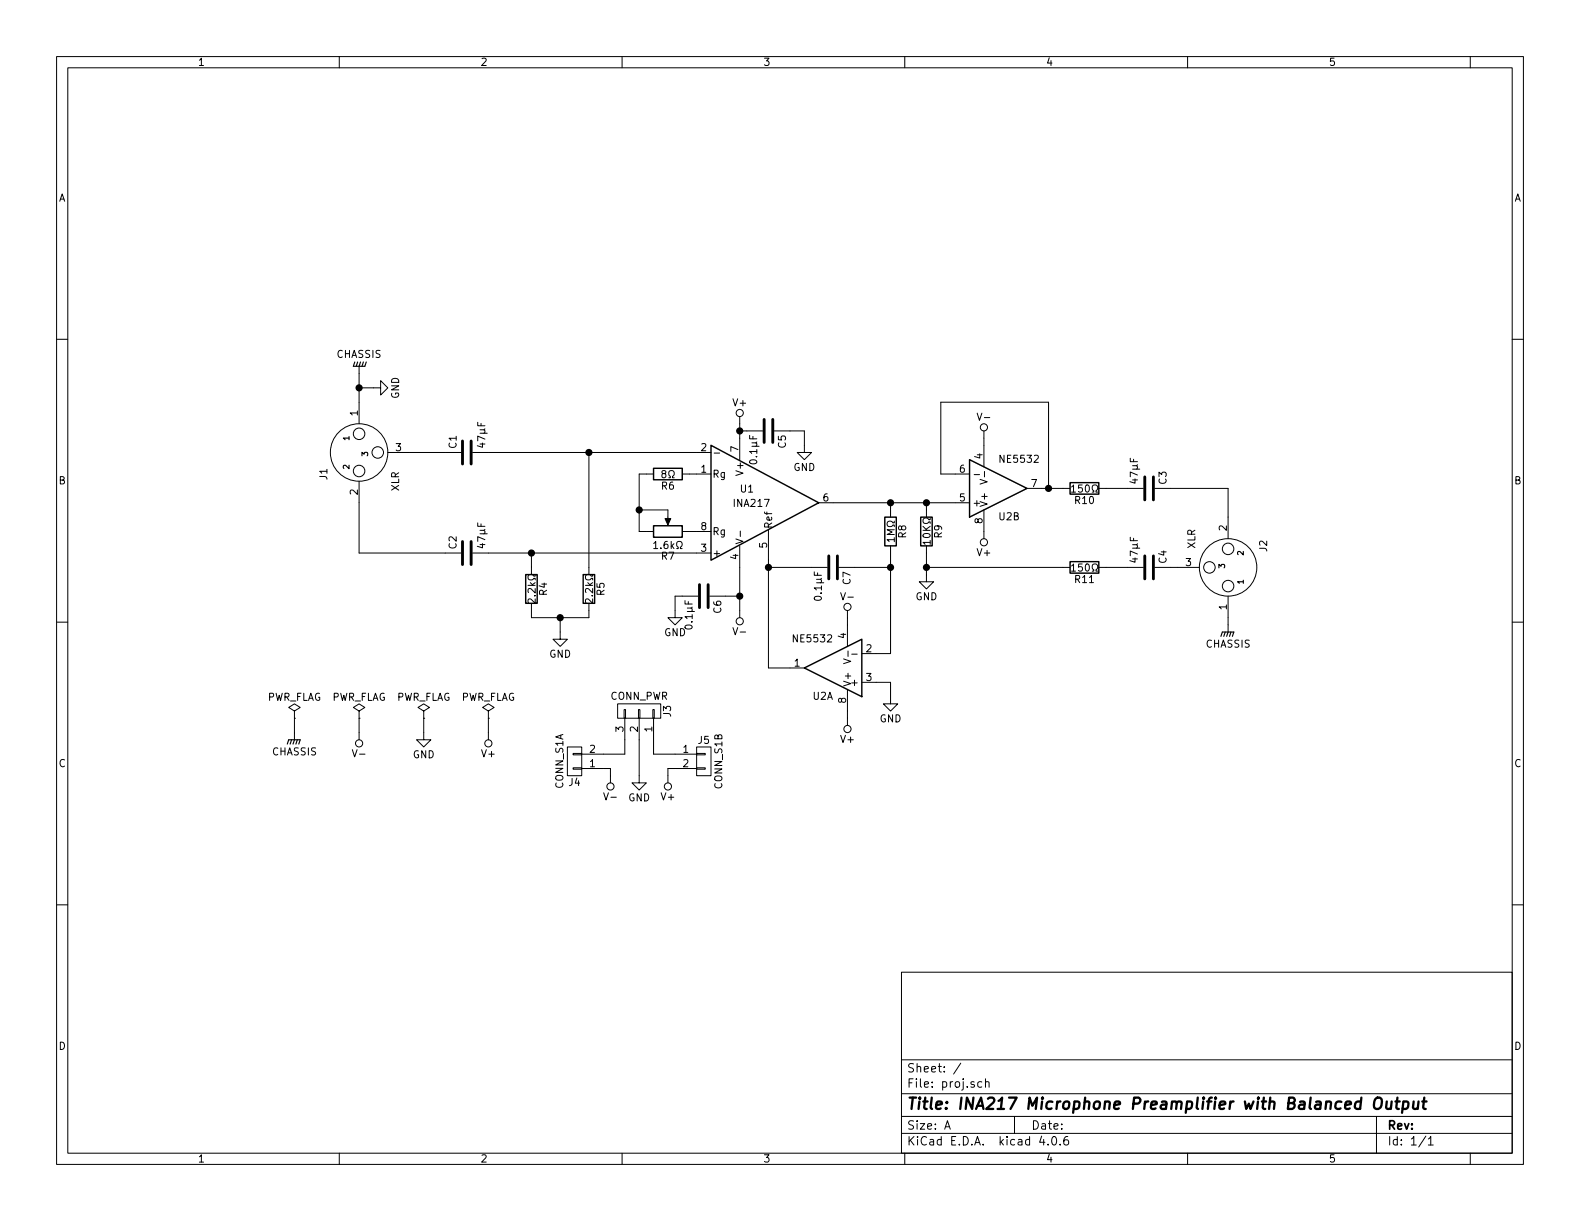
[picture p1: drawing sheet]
EESchema Schematic File Version 2
LIBS:power
LIBS:device
LIBS:transistors
LIBS:conn
LIBS:linear
LIBS:regul
LIBS:74xx
LIBS:cmos4000
LIBS:adc-dac
LIBS:memory
LIBS:xilinx
LIBS:microcontrollers
LIBS:dsp
LIBS:microchip
LIBS:analog_switches
LIBS:motorola
LIBS:texas
LIBS:intel
LIBS:audio
LIBS:interface
LIBS:digital-audio
LIBS:philips
LIBS:display
LIBS:cypress
LIBS:siliconi
LIBS:opto
LIBS:atmel
LIBS:contrib
LIBS:valves
LIBS:ina217
LIBS:v-
LIBS:v+
LIBS:chassis
LIBS:proj-cache
EELAYER 25 0
EELAYER END
$Descr A 11000 8500
encoding utf-8
Sheet 1 1
Title "INA217 Microphone Preamplifier with Balanced Output"
Date ""
Rev ""
Comp ""
Comment1 ""
Comment2 ""
Comment3 ""
Comment4 ""
$EndDescr
$Comp
L XLR3 J1
U 1 1
P 2500 3150
F 0 "J1" H 2650 3400 50  0000 C CNN
F 1 "XLR" H 2700 2900 50  0000 C CNN
F 2 "Pin_Headers:Pin_Header_Straight_1x03_Pitch2.54mm" H 2500 3150 50  0001 C CNN
F 3 "" H 2500 3150 50  0001 C CNN
	1    2500 3150
	0    -1   1    0   
$EndComp
$Comp
L POT R7
U 1 1
P 4650 3700
F 0 "R7" V 4475 3700 50  0000 C CNN
F 1 "1.6kΩ" V 4550 3700 50  0000 C CNN
F 2 "Pin_Headers:Pin_Header_Straight_1x03_Pitch2.54mm" H 4650 3700 50  0001 C CNN
F 3 "" H 4650 3700 50  0001 C CNN
	1    4650 3700
	0    -1   -1   0   
$EndComp
$Comp
L R R6
U 1 1
P 4650 3300
F 0 "R6" V 4730 3300 50  0000 C CNN
F 1 "8Ω" V 4650 3300 50  0000 C CNN
F 2 "Resistors_THT:R_Axial_DIN0207_L6.3mm_D2.5mm_P10.16mm_Horizontal" V 4580 3300 50  0001 C CNN
F 3 "" H 4650 3300 50  0001 C CNN
	1    4650 3300
	0    1    1    0   
$EndComp
$Comp
L R R5
U 1 1
P 4100 4100
F 0 "R5" V 4180 4100 50  0000 C CNN
F 1 "2.2kΩ" V 4100 4100 50  0000 C CNN
F 2 "Resistors_THT:R_Axial_DIN0207_L6.3mm_D2.5mm_P10.16mm_Horizontal" V 4030 4100 50  0001 C CNN
F 3 "" H 4100 4100 50  0001 C CNN
	1    4100 4100
	1    0    0    -1  
$EndComp
$Comp
L R R4
U 1 1
P 3700 4100
F 0 "R4" V 3780 4100 50  0000 C CNN
F 1 "2.2kΩ" V 3700 4100 50  0000 C CNN
F 2 "Resistors_THT:R_Axial_DIN0207_L6.3mm_D2.5mm_P10.16mm_Horizontal" V 3630 4100 50  0001 C CNN
F 3 "" H 3700 4100 50  0001 C CNN
	1    3700 4100
	1    0    0    -1  
$EndComp
$Comp
L GND #PWR01
U 1 1
P 3900 4400
F 0 "#PWR01" H 3900 4150 50  0001 C CNN
F 1 "GND" H 3900 4250 50  0000 C CNN
F 2 "" H 3900 4400 50  0001 C CNN
F 3 "" H 3900 4400 50  0001 C CNN
	1    3900 4400
	1    0    0    -1  
$EndComp
$Comp
L XLR3 J2
U 1 1
P 8550 3950
F 0 "J2" H 8700 4200 50  0000 C CNN
F 1 "XLR" H 8750 3700 50  0000 C CNN
F 2 "Pin_Headers:Pin_Header_Straight_1x03_Pitch2.54mm" H 8550 3950 50  0001 C CNN
F 3 "" H 8550 3950 50  0001 C CNN
	1    8550 3950
	0    1    -1   0   
$EndComp
$Comp
L GND #PWR02
U 1 1
P 5600 3100
F 0 "#PWR02" H 5600 2850 50  0001 C CNN
F 1 "GND" H 5600 2950 50  0000 C CNN
F 2 "" H 5600 3100 50  0001 C CNN
F 3 "" H 5600 3100 50  0001 C CNN
	1    5600 3100
	1    0    0    -1  
$EndComp
$Comp
L C C5
U 1 1
P 5350 3000
F 0 "C5" H 5375 3100 50  0000 L CNN
F 1 "0.1μF" H 5375 2900 50  0000 L CNN
F 2 "Capacitors_THT:C_Rect_L10.3mm_W5.7mm_P7.50mm_MKS4" H 5388 2850 50  0001 C CNN
F 3 "" H 5350 3000 50  0001 C CNN
	1    5350 3000
	0    1    1    0   
$EndComp
$Comp
L C C6
U 1 1
P 4900 4150
F 0 "C6" H 4925 4250 50  0000 L CNN
F 1 "0.1μF" H 4925 4050 50  0000 L CNN
F 2 "Capacitors_THT:C_Rect_L10.3mm_W5.7mm_P7.50mm_MKS4" H 4938 4000 50  0001 C CNN
F 3 "" H 4900 4150 50  0001 C CNN
	1    4900 4150
	0    1    1    0   
$EndComp
$Comp
L INA217 U1
U 1 1
P 5150 3500
F 0 "U1" H 5150 3600 50  0000 L CNN
F 1 "INA217" H 5100 3500 50  0000 L CNN
F 2 "Housings_DIP:DIP-8_W7.62mm" H 5250 3500 50  0001 C CNN
F 3 "" H 5250 3500 50  0001 C CNN
	1    5150 3500
	1    0    0    -1  
$EndComp
$Comp
L R R8
U 1 1
P 6200 3700
F 0 "R8" V 6280 3700 50  0000 C CNN
F 1 "1MΩ" V 6200 3700 50  0000 C CNN
F 2 "Resistors_THT:R_Axial_DIN0207_L6.3mm_D2.5mm_P10.16mm_Horizontal" V 6130 3700 50  0001 C CNN
F 3 "" H 6200 3700 50  0001 C CNN
	1    6200 3700
	1    0    0    -1  
$EndComp
$Comp
L C C7
U 1 1
P 5800 3950
F 0 "C7" H 5825 4050 50  0000 L CNN
F 1 "0.1μF" H 5825 3850 50  0000 L CNN
F 2 "Capacitors_THT:C_Rect_L10.3mm_W5.7mm_P7.50mm_MKS4" H 5838 3800 50  0001 C CNN
F 3 "" H 5800 3950 50  0001 C CNN
	1    5800 3950
	0    1    1    0   
$EndComp
$Comp
L NE5532 U2
U 1 1
P 5800 4650
F 0 "U2" H 5800 4850 50  0000 L CNN
F 1 "NE5532" H 5800 4450 50  0000 L CNN
F 2 "Housings_DIP:DIP-8_W7.62mm" H 5800 4650 50  0001 C CNN
F 3 "" H 5800 4650 50  0001 C CNN
	1    5800 4650
	-1   0    0    1   
$EndComp
$Comp
L NE5532 U2
U 2 1
P 6950 3400
F 0 "U2" H 6950 3600 50  0000 L CNN
F 1 "NE5532" H 6950 3200 50  0000 L CNN
F 2 "Housings_DIP:DIP-8_W7.62mm" H 6950 3400 50  0001 C CNN
F 3 "" H 6950 3400 50  0001 C CNN
	2    6950 3400
	1    0    0    1   
$EndComp
$Comp
L R R9
U 1 1
P 6450 3700
F 0 "R9" V 6530 3700 50  0000 C CNN
F 1 "10KΩ" V 6450 3700 50  0000 C CNN
F 2 "Resistors_THT:R_Axial_DIN0207_L6.3mm_D2.5mm_P10.16mm_Horizontal" V 6380 3700 50  0001 C CNN
F 3 "" H 6450 3700 50  0001 C CNN
	1    6450 3700
	1    0    0    -1  
$EndComp
$Comp
L GND #PWR03
U 1 1
P 6450 4000
F 0 "#PWR03" H 6450 3750 50  0001 C CNN
F 1 "GND" H 6450 3850 50  0000 C CNN
F 2 "" H 6450 4000 50  0001 C CNN
F 3 "" H 6450 4000 50  0001 C CNN
	1    6450 4000
	1    0    0    -1  
$EndComp
$Comp
L R R10
U 1 1
P 7550 3400
F 0 "R10" V 7630 3400 50  0000 C CNN
F 1 "150Ω" V 7550 3400 50  0000 C CNN
F 2 "Resistors_THT:R_Axial_DIN0207_L6.3mm_D2.5mm_P10.16mm_Horizontal" V 7480 3400 50  0001 C CNN
F 3 "" H 7550 3400 50  0001 C CNN
	1    7550 3400
	0    1    1    0   
$EndComp
$Comp
L R R11
U 1 1
P 7550 3950
F 0 "R11" V 7630 3950 50  0000 C CNN
F 1 "150Ω" V 7550 3950 50  0000 C CNN
F 2 "Resistors_THT:R_Axial_DIN0207_L6.3mm_D2.5mm_P10.16mm_Horizontal" V 7480 3950 50  0001 C CNN
F 3 "" H 7550 3950 50  0001 C CNN
	1    7550 3950
	0    1    1    0   
$EndComp
$Comp
L GND #PWR04
U 1 1
P 2600 2700
F 0 "#PWR04" H 2600 2450 50  0001 C CNN
F 1 "GND" H 2600 2550 50  0000 C CNN
F 2 "" H 2600 2700 50  0001 C CNN
F 3 "" H 2600 2700 50  0001 C CNN
	1    2600 2700
	0    -1   1    0   
$EndComp
$Comp
L GND #PWR05
U 1 1
P 4700 4250
F 0 "#PWR05" H 4700 4000 50  0001 C CNN
F 1 "GND" H 4700 4100 50  0000 C CNN
F 2 "" H 4700 4250 50  0001 C CNN
F 3 "" H 4700 4250 50  0001 C CNN
	1    4700 4250
	1    0    0    -1  
$EndComp
$Comp
L GND #PWR06
U 1 1
P 6200 4850
F 0 "#PWR06" H 6200 4600 50  0001 C CNN
F 1 "GND" H 6200 4700 50  0000 C CNN
F 2 "" H 6200 4850 50  0001 C CNN
F 3 "" H 6200 4850 50  0001 C CNN
	1    6200 4850
	1    0    0    -1  
$EndComp
$Comp
L PWR_FLAG #FLG07
U 1 1
P 2500 5000
F 0 "#FLG07" H 2500 5075 50  0001 C CNN
F 1 "PWR_FLAG" H 2500 5150 50  0000 C CNN
F 2 "" H 2500 5000 50  0001 C CNN
F 3 "" H 2500 5000 50  0001 C CNN
	1    2500 5000
	1    0    0    -1  
$EndComp
$Comp
L PWR_FLAG #FLG08
U 1 1
P 2950 5000
F 0 "#FLG08" H 2950 5075 50  0001 C CNN
F 1 "PWR_FLAG" H 2950 5150 50  0000 C CNN
F 2 "" H 2950 5000 50  0001 C CNN
F 3 "" H 2950 5000 50  0001 C CNN
	1    2950 5000
	1    0    0    -1  
$EndComp
$Comp
L PWR_FLAG #FLG09
U 1 1
P 3400 5000
F 0 "#FLG09" H 3400 5075 50  0001 C CNN
F 1 "PWR_FLAG" H 3400 5150 50  0000 C CNN
F 2 "" H 3400 5000 50  0001 C CNN
F 3 "" H 3400 5000 50  0001 C CNN
	1    3400 5000
	1    0    0    -1  
$EndComp
$Comp
L GND #PWR010
U 1 1
P 2950 5100
F 0 "#PWR010" H 2950 4850 50  0001 C CNN
F 1 "GND" H 2950 4950 50  0000 C CNN
F 2 "" H 2950 5100 50  0001 C CNN
F 3 "" H 2950 5100 50  0001 C CNN
	1    2950 5100
	1    0    0    -1  
$EndComp
$Comp
L CONN_01X03 J3
U 1 1
P 4450 4950
F 0 "J3" H 4450 5150 50  0000 C CNN
F 1 "CONN_PWR" V 4550 4950 50  0000 C CNN
F 2 "Pin_Headers:Pin_Header_Straight_1x03_Pitch2.54mm" H 4450 4950 50  0001 C CNN
F 3 "" H 4450 4950 50  0001 C CNN
	1    4450 4950
	0    1    -1   0   
$EndComp
Wire Wire Line
	2850 3150 3100 3150
Wire Wire Line
	2500 3500 2500 3850
Wire Wire Line
	2500 3850 3100 3850
Wire Wire Line
	3400 3850 4850 3850
Wire Wire Line
	3400 3150 4850 3150
Wire Wire Line
	4800 3300 4850 3300
Wire Wire Line
	4800 3700 4850 3700
Wire Wire Line
	4500 3300 4450 3300
Wire Wire Line
	4450 3300 4450 3700
Wire Wire Line
	4450 3700 4500 3700
Wire Wire Line
	4650 3550 4450 3550
Connection ~ 4450 3550
Wire Wire Line
	4100 3950 4100 3150
Connection ~ 4100 3150
Wire Wire Line
	3700 3950 3700 3850
Connection ~ 3700 3850
Wire Wire Line
	3700 4250 3700 4300
Wire Wire Line
	3700 4300 4100 4300
Wire Wire Line
	4100 4300 4100 4250
Wire Wire Line
	3900 4400 3900 4300
Connection ~ 3900 4300
Wire Wire Line
	5150 2950 5150 3050
Wire Wire Line
	5200 3000 5150 3000
Connection ~ 5150 3000
Wire Wire Line
	5600 3000 5600 3100
Wire Wire Line
	5500 3000 5600 3000
Wire Wire Line
	5150 3950 5150 4250
Wire Wire Line
	5050 4150 5150 4150
Connection ~ 5150 4150
Wire Wire Line
	4750 4150 4700 4150
Wire Wire Line
	4700 4150 4700 4250
Wire Wire Line
	8550 3400 8550 3600
Wire Wire Line
	8550 4350 8550 4300
Wire Wire Line
	5800 3500 6650 3500
Wire Wire Line
	5350 3900 5350 4650
Wire Wire Line
	5350 4650 5500 4650
Wire Wire Line
	6200 3500 6200 3550
Connection ~ 6200 3500
Wire Wire Line
	6200 4550 6100 4550
Wire Wire Line
	6200 3850 6200 4550
Wire Wire Line
	5650 3950 5350 3950
Connection ~ 5350 3950
Wire Wire Line
	5950 3950 6200 3950
Connection ~ 6200 3950
Wire Wire Line
	8150 3400 8550 3400
Wire Wire Line
	8150 3950 8200 3950
Wire Wire Line
	5900 5000 5900 4950
Wire Wire Line
	6100 4750 6200 4750
Wire Wire Line
	6200 4750 6200 4850
Wire Wire Line
	6450 3550 6450 3500
Connection ~ 6450 3500
Wire Wire Line
	6450 3850 6450 4000
Wire Wire Line
	6450 3950 7400 3950
Connection ~ 6450 3950
Wire Wire Line
	7250 3400 7400 3400
Wire Wire Line
	6650 3300 6550 3300
Wire Wire Line
	6550 3300 6550 2800
Wire Wire Line
	6550 2800 7300 2800
Wire Wire Line
	7300 2800 7300 3400
Connection ~ 7300 3400
Wire Wire Line
	6850 3100 6850 3050
Wire Wire Line
	5900 4350 5900 4300
Wire Wire Line
	2500 5100 2500 5000
Wire Wire Line
	2950 5100 2950 5000
Wire Wire Line
	3400 5100 3400 5000
Wire Wire Line
	4450 5150 4450 5400
$Comp
L GND #PWR011
U 1 1
P 4450 5400
F 0 "#PWR011" H 4450 5150 50  0001 C CNN
F 1 "GND" H 4450 5250 50  0000 C CNN
F 2 "" H 4450 5400 50  0001 C CNN
F 3 "" H 4450 5400 50  0001 C CNN
	1    4450 5400
	1    0    0    -1  
$EndComp
$Comp
L CONN_01X02 J5
U 1 1
P 4900 5300
F 0 "J5" H 4900 5450 50  0000 C CNN
F 1 "CONN_S1B" V 5000 5300 50  0000 C CNN
F 2 "Pin_Headers:Pin_Header_Straight_1x02_Pitch2.54mm" H 4900 5300 50  0001 C CNN
F 3 "" H 4900 5300 50  0001 C CNN
	1    4900 5300
	1    0    0    -1  
$EndComp
$Comp
L CONN_01X02 J4
U 1 1
P 4000 5300
F 0 "J4" H 4000 5450 50  0000 C CNN
F 1 "CONN_S1A" V 4100 5300 50  0000 C CNN
F 2 "Pin_Headers:Pin_Header_Straight_1x02_Pitch2.54mm" H 4000 5300 50  0001 C CNN
F 3 "" H 4000 5300 50  0001 C CNN
	1    4000 5300
	-1   0    0    1   
$EndComp
Wire Wire Line
	4550 5150 4550 5250
Wire Wire Line
	4550 5250 4700 5250
Wire Wire Line
	4700 5350 4650 5350
Wire Wire Line
	4650 5350 4650 5400
Wire Wire Line
	4200 5250 4350 5250
Wire Wire Line
	4350 5250 4350 5150
Wire Wire Line
	4200 5350 4250 5350
Wire Wire Line
	4250 5350 4250 5400
$Comp
L V+ #PWR012
U 1 1
P 5150 2950
F 0 "#PWR012" H 5150 2800 50  0001 C CNN
F 1 "V+" H 5150 3100 50  0000 C CNN
F 2 "" H 5150 2950 50  0001 C CNN
F 3 "" H 5150 2950 50  0001 C CNN
	1    5150 2950
	1    0    0    -1  
$EndComp
$Comp
L V- #PWR013
U 1 1
P 6850 3050
F 0 "#PWR013" H 6850 2900 50  0001 C CNN
F 1 "V-" H 6850 3200 50  0000 C CNN
F 2 "" H 6850 3050 50  0001 C CNN
F 3 "" H 6850 3050 50  0001 C CNN
	1    6850 3050
	1    0    0    -1  
$EndComp
$Comp
L V- #PWR014
U 1 1
P 5150 4250
F 0 "#PWR014" H 5150 4100 50  0001 C CNN
F 1 "V-" H 5150 4400 50  0000 C CNN
F 2 "" H 5150 4250 50  0001 C CNN
F 3 "" H 5150 4250 50  0001 C CNN
	1    5150 4250
	1    0    0    1   
$EndComp
$Comp
L V- #PWR015
U 1 1
P 5900 4300
F 0 "#PWR015" H 5900 4150 50  0001 C CNN
F 1 "V-" H 5900 4450 50  0000 C CNN
F 2 "" H 5900 4300 50  0001 C CNN
F 3 "" H 5900 4300 50  0001 C CNN
	1    5900 4300
	1    0    0    -1  
$EndComp
$Comp
L V+ #PWR016
U 1 1
P 5900 5000
F 0 "#PWR016" H 5900 4850 50  0001 C CNN
F 1 "V+" H 5900 5150 50  0000 C CNN
F 2 "" H 5900 5000 50  0001 C CNN
F 3 "" H 5900 5000 50  0001 C CNN
	1    5900 5000
	1    0    0    1   
$EndComp
$Comp
L V+ #PWR017
U 1 1
P 6850 3700
F 0 "#PWR017" H 6850 3550 50  0001 C CNN
F 1 "V+" H 6850 3850 50  0000 C CNN
F 2 "" H 6850 3700 50  0001 C CNN
F 3 "" H 6850 3700 50  0001 C CNN
	1    6850 3700
	1    0    0    1   
$EndComp
$Comp
L V- #PWR018
U 1 1
P 2500 5100
F 0 "#PWR018" H 2500 4950 50  0001 C CNN
F 1 "V-" H 2500 5250 50  0000 C CNN
F 2 "" H 2500 5100 50  0001 C CNN
F 3 "" H 2500 5100 50  0001 C CNN
	1    2500 5100
	1    0    0    1   
$EndComp
$Comp
L V- #PWR019
U 1 1
P 4250 5400
F 0 "#PWR019" H 4250 5250 50  0001 C CNN
F 1 "V-" H 4250 5550 50  0000 C CNN
F 2 "" H 4250 5400 50  0001 C CNN
F 3 "" H 4250 5400 50  0001 C CNN
	1    4250 5400
	1    0    0    1   
$EndComp
$Comp
L V+ #PWR020
U 1 1
P 3400 5100
F 0 "#PWR020" H 3400 4950 50  0001 C CNN
F 1 "V+" H 3400 5250 50  0000 C CNN
F 2 "" H 3400 5100 50  0001 C CNN
F 3 "" H 3400 5100 50  0001 C CNN
	1    3400 5100
	1    0    0    1   
$EndComp
$Comp
L V+ #PWR021
U 1 1
P 4650 5400
F 0 "#PWR021" H 4650 5250 50  0001 C CNN
F 1 "V+" H 4650 5550 50  0000 C CNN
F 2 "" H 4650 5400 50  0001 C CNN
F 3 "" H 4650 5400 50  0001 C CNN
	1    4650 5400
	1    0    0    1   
$EndComp
Wire Wire Line
	7700 3400 7850 3400
Wire Wire Line
	7700 3950 7850 3950
Wire Wire Line
	2500 2600 2500 2800
Wire Wire Line
	2600 2700 2500 2700
Connection ~ 2500 2700
$Comp
L PWR_FLAG #FLG022
U 1 1
P 2050 5000
F 0 "#FLG022" H 2050 5075 50  0001 C CNN
F 1 "PWR_FLAG" H 2050 5150 50  0000 C CNN
F 2 "" H 2050 5000 50  0001 C CNN
F 3 "" H 2050 5000 50  0001 C CNN
	1    2050 5000
	1    0    0    -1  
$EndComp
Wire Wire Line
	2050 5000 2050 5100
$Comp
L CHASSIS #PWR023
U 1 1
P 2050 5100
F 0 "#PWR023" H 2050 4900 50  0001 C CNN
F 1 "CHASSIS" H 2050 4970 50  0000 C CNN
F 2 "" H 2050 5050 50  0001 C CNN
F 3 "" H 2050 5050 50  0001 C CNN
	1    2050 5100
	1    0    0    -1  
$EndComp
$Comp
L CHASSIS #PWR024
U 1 1
P 2500 2600
F 0 "#PWR024" H 2500 2400 50  0001 C CNN
F 1 "CHASSIS" H 2500 2470 50  0000 C CNN
F 2 "" H 2500 2550 50  0001 C CNN
F 3 "" H 2500 2550 50  0001 C CNN
	1    2500 2600
	-1   0    0    1   
$EndComp
$Comp
L CHASSIS #PWR025
U 1 1
P 8550 4350
F 0 "#PWR025" H 8550 4150 50  0001 C CNN
F 1 "CHASSIS" H 8550 4220 50  0000 C CNN
F 2 "" H 8550 4300 50  0001 C CNN
F 3 "" H 8550 4300 50  0001 C CNN
	1    8550 4350
	1    0    0    -1  
$EndComp
$Comp
L C C1
U 1 1
P 3250 3150
F 0 "C1" H 3275 3250 50  0000 L CNN
F 1 "47μF" H 3275 3050 50  0000 L CNN
F 2 "Capacitors_THT:CP_Radial_D10.0mm_P5.00mm" H 3288 3000 50  0001 C CNN
F 3 "" H 3250 3150 50  0001 C CNN
	1    3250 3150
	0    -1   -1   0   
$EndComp
$Comp
L C C2
U 1 1
P 3250 3850
F 0 "C2" H 3275 3950 50  0000 L CNN
F 1 "47μF" H 3275 3750 50  0000 L CNN
F 2 "Capacitors_THT:CP_Radial_D10.0mm_P5.00mm" H 3288 3700 50  0001 C CNN
F 3 "" H 3250 3850 50  0001 C CNN
	1    3250 3850
	0    -1   -1   0   
$EndComp
$Comp
L C C3
U 1 1
P 8000 3400
F 0 "C3" H 8025 3500 50  0000 L CNN
F 1 "47μF" H 8025 3300 50  0000 L CNN
F 2 "Capacitors_THT:CP_Radial_D10.0mm_P5.00mm" H 8038 3250 50  0001 C CNN
F 3 "" H 8000 3400 50  0001 C CNN
	1    8000 3400
	0    1    -1   0   
$EndComp
$Comp
L C C4
U 1 1
P 8000 3950
F 0 "C4" H 8025 4050 50  0000 L CNN
F 1 "47μF" H 8025 3850 50  0000 L CNN
F 2 "Capacitors_THT:CP_Radial_D10.0mm_P5.00mm" H 8038 3800 50  0001 C CNN
F 3 "" H 8000 3950 50  0001 C CNN
	1    8000 3950
	0    1    -1   0   
$EndComp
$EndSCHEMATC
